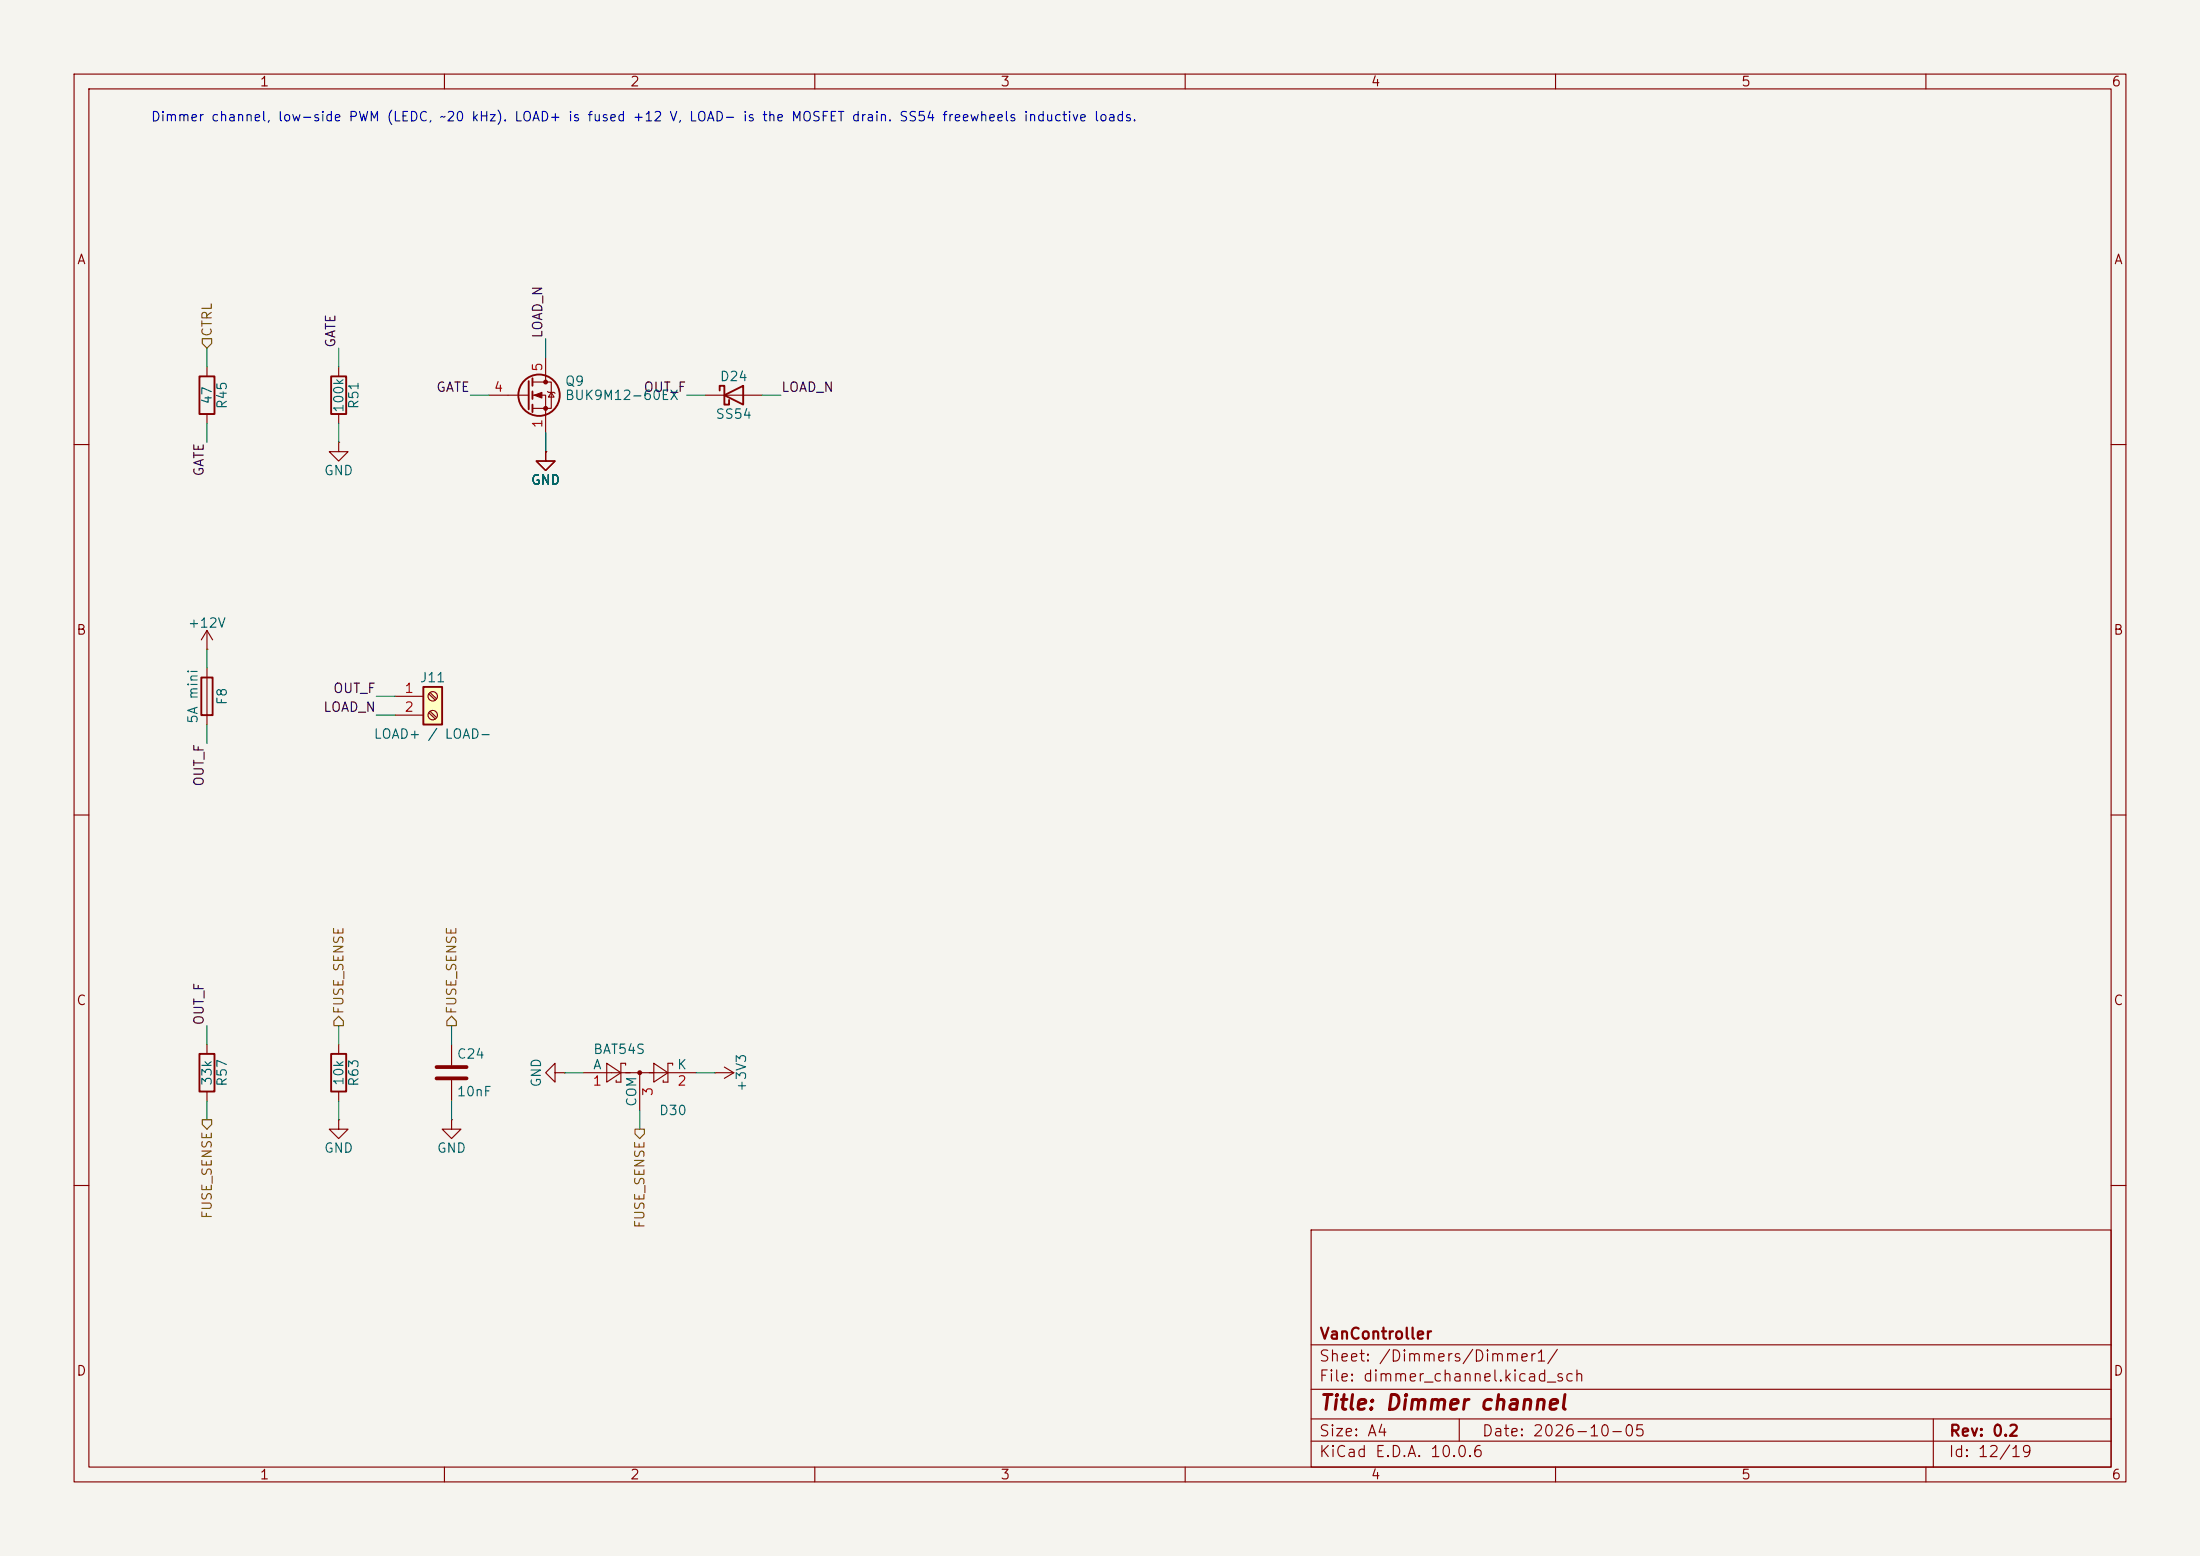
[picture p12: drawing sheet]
<svg xmlns="http://www.w3.org/2000/svg" width="297mm" height="210mm" viewBox="0 0 297 210" stroke-linecap="round" stroke-linejoin="round" font-family="sans-serif">
<path d="M0 0h297v210h-297z" fill="#f5f4ef" stroke="#f5f4ef" stroke-width=".14"/>
<g fill="none" stroke="#840000" stroke-width=".15">
<path d="M10 10h277v190h-277zM12 12h273v186h-273zM60 10v2M110 10v2M160 10v2M210 10v2M260 10v2M27.9 49.5v1.3M27.9 55.9v1.3M45.7 49.5v1.3M45.7 55.9v1.3M66 53.3h5.4"/>
<path d="M71.9 51.6h2.5v3.5h-2.5M71.9 53.3h1.8v5.1M73.7 48.3v3.3M73.9 52.8l.1 .2h.8l.1 .1M74.4 53l.4 .6h-.8zM10 60h2M73.7 61v1.2h1.2l-1.2 1.3-1.3-1.3h1.3M73.7 61h.1M285 60h2M27.9 87.6h.1M27.9 85.1l-.7 1.3M27.9 85.1l.8 1.3"/>
<path d="M27.9 85.1v2.5M27.9 90.2v7.6M10 110h2M285 110h2M27.9 141v1.2M27.9 147.3v1.3M45.7 151.1v1.3h1.3l-1.3 1.3-1.3-1.3h1.3M45.7 151.1h.1M45.7 141v1.2M45.7 147.3v1.3M61 151.1v1.3h1.2l-1.2 1.3-1.3-1.3h1.3M61 151.1h.1"/>
<path d="M61 141v2.8M61 145.8v2.8M74.9 144.8v-1.3l-1.2 1.3 1.2 1.3v-1.3h1.3M76.2 144.8h.1M78.7 144.8h15.3M81.9 143.5l1.9 1.3-1.9 1.3zM84.5 143.8v-.3h-.7v2.6h-.6v-.3M86.4 144.8v5.1M88.3 143.5l1.9 1.3-1.9 1.3zM90.8 143.8v-.3h-.6v2.6h-.7v-.3M96.5 144.8h.1M96.5 144.8h2.6"/>
<path d="M97.8 144l1.3 .8M99.1 144.8l-1.3 .7M10 160h2M177 166h108v32h-108zM285 160h2M60 198v2M110 198v2M160 198v2M177 194.5h108M177 191.5h108M177 187.5h108M177 181.5h108"/>
<path d="M197 191.5v3M210 198v2M260 198v2M261 191.5v6.5"/>
</g>
<g fill="none" stroke="#840000" stroke-width=".25">
<path d="M26.9 50.8h2.1v5.1h-2.1zM44.7 50.8h2v5.1h-2zM71.4 51.4v3.8M71.9 51.1v1M71.9 52.8v1M71.9 54.6v1M27.2 91.4h1.5v5.1h-1.5zM26.9 142.2h2.1v5.1h-2.1zM44.7 142.2h2v5.1h-2z"/>
<circle cx="72.8" cy="53.3" r="2.79"/>
</g>
<path d="M58.9 144h4.1M58.9 145.5h4.1" fill="none" stroke="#840000" stroke-width=".51"/>
<g fill="#840000" stroke="#840000" stroke-width=".15">
<path d="M72.1 53.3l1.1-.3v.7z"/>
<circle cx="86.4" cy="144.8" r=".25"/>
<circle cx="73.7" cy="51.6" r=".25"/>
<circle cx="73.7" cy="55.1" r=".25"/>
</g>
<path d="M57.1 92.7h2.6v5.1h-2.6z" fill="#ffffc2"/>
<path d="M97.2 52.7v-.6h.6v2.5h.6v-.6M97.8 53.3l2.5-1.2v2.5zM57.1 92.7h2.6v5.1h-2.6z" fill="none" stroke="#840000" stroke-width=".25"/>
<g fill="none" stroke="#840000" stroke-width=".15">
<path d="M45.7 59.7v1.3h1.3l-1.3 1.2-1.3-1.2h1.3M45.7 59.7h.1M95.2 53.3h7.7M73.7 61v1.2h1.2l-1.2 1.3-1.3-1.3h1.3M73.7 61h.1M53.3 94h3.8M53.3 96.5h3.8M57.9 93.6l.9 .9M57.9 96.2l.9 .8M58.1 93.5l.8 .8M58.1 96l.8 .9"/>
<circle cx="58.4" cy="96.5" r=".63"/>
<circle cx="58.4" cy="94" r=".63"/>
</g>
<path d="M27.3 45.7h1.3v.7l-.7 .6-.6-.6zM45.1 137.8l.6-.6 .7 .6v.6h-1.3zM61 137.2l.6 .6v.6h-1.3v-.6zM27.3 151.1h1.3v.7l-.7 .6-.6-.6zM85.7 152.4h1.3v.6l-.6 .7-.7-.7z" fill="none" stroke="#725600" stroke-width=".15"/>
<g fill="none" stroke="#009600" stroke-width=".15">
<path d="M27.9 47v2.5M27.9 57.2v2.5M45.7 47v2.5M45.7 57.2v2.5M63.5 53.3h2.5M73.7 45.7v2.6M73.7 58.4v2.6M92.7 53.3h2.5M102.9 53.3h2.5M27.9 87.6v2.6M27.9 97.8v2.5M50.8 96.5h2.5"/>
<path d="M50.8 94h2.5M27.9 138.4v2.6M45.7 138.4v2.6M61 138.4v2.6M27.9 148.6v2.5M45.7 148.6v2.5M61 148.6v2.5M76.2 144.8h2.5M86.4 149.9v2.5M94 144.8h2.5"/>
</g>
<text font-size="2" fill="#840000" x="178" y="190.8">Title: Dimmer channel</text>
<g font-size="1.5" fill="#840000">
<text x="178" y="184.1">Sheet: /Dimmers/Dimmer1/</text>
<text x="178" y="181.1">VanController</text>
<text x="178" y="186.8">File: dimmer_channel.kicad_sch</text>
<text x="178" y="197">KiCad E.D.A. 10.0.6</text>
<text x="178" y="194.2">Size: A4</text>
<text x="200" y="194.2">Date: 2026-10-05</text>
<text x="263" y="197">Id: 12/19</text>
<text x="263" y="194.2">Rev: 0.2</text>
</g>
<g font-size="1.3" fill="#840000">
<text x="35" y="12">1</text>
<text x="85" y="12">2</text>
<text x="135" y="12">3</text>
<text x="185" y="12">4</text>
<text x="235" y="12">5</text>
<text x="285" y="12">6</text>
<text x="10.3" y="36">A</text>
<text x="285.3" y="36">A</text>
<text x="10.2" y="86">B</text>
<text x="285.2" y="86">B</text>
<text x="10.2" y="136">C</text>
<text x="285.2" y="136">C</text>
<text x="10.2" y="186">D</text>
<text x="285.2" y="186">D</text>
<text x="35" y="200">1</text>
<text x="85" y="200">2</text>
<text x="135" y="200">3</text>
<text x="185" y="200">4</text>
<text x="235" y="200">5</text>
<text x="285" y="200">6</text>
</g>
<text font-size="1.3" fill="#0000c2" x="20.3" y="16.7">Dimmer channel, low-side PWM (LEDC, ~20 kHz). LOAD+ is fused +12 V, LOAD- is the MOSFET drain. SS54 freewheels inductive loads.</text>
<g font-size="1.3" fill="#725600">
<text x="28.9" y="45.6" transform="rotate(-90 28.9 45.6)">CTRL</text>
<text x="46.7" y="137" transform="rotate(-90 46.7 137)">FUSE_SENSE</text>
<text x="61.9" y="137" transform="rotate(-90 61.9 137)">FUSE_SENSE</text>
<text x="28.9" y="164.6" transform="rotate(-90 28.9 164.6)">FUSE_SENSE</text>
<text x="87.3" y="165.9" transform="rotate(-90 87.3 165.9)">FUSE_SENSE</text>
</g>
<g font-size="1.3" fill="#0f0f0f">
<text x="45.6" y="47" transform="rotate(-90 45.6 47)">GATE</text>
<text x="73.5" y="45.7" transform="rotate(-90 73.5 45.7)">LOAD_N</text>
<text x="58.8" y="53.2">GATE</text>
<text x="86.8" y="53.2">OUT_F</text>
<text x="105.4" y="53.2">LOAD_N</text>
<text x="27.8" y="64.4" transform="rotate(-90 27.8 64.4)">GATE</text>
<text x="44.9" y="93.9">OUT_F</text>
<text x="43.6" y="96.4">LOAD_N</text>
<text x="27.8" y="106.2" transform="rotate(-90 27.8 106.2)">OUT_F</text>
<text x="27.8" y="138.5" transform="rotate(-90 27.8 138.5)">OUT_F</text>
</g>
<g font-size="1.3" fill="#a90000">
<text x="66.6" y="53.2">4</text>
<text x="73.5" y="50.3" transform="rotate(-90 73.5 50.3)">5</text>
<text x="73.5" y="57.9" transform="rotate(-90 73.5 57.9)">1</text>
<text x="54.5" y="93.8">1</text>
<text x="54.5" y="96.4">2</text>
<text x="79.9" y="146.8">1</text>
<text x="88.4" y="148.1" transform="rotate(-90 88.4 148.1)">3</text>
<text x="91.3" y="146.8">2</text>
</g>
<g font-size="1.3" fill="#006464">
<text x="76.2" y="52.4">Q9</text>
<text x="97.1" y="51.8">D24</text>
<text x="28.9" y="54.7" transform="rotate(-90 28.9 54.7)">47</text>
<text x="30.9" y="55.3" transform="rotate(-90 30.9 55.3)">R45</text>
<text x="46.7" y="55.8" transform="rotate(-90 46.7 55.8)">100k</text>
<text x="48.7" y="55.3" transform="rotate(-90 48.7 55.3)">R51</text>
<text x="76.2" y="54.3">BUK9M12-60EX</text>
<text x="96.5" y="56.8">SS54</text>
<text x="43.7" y="64.5">GND</text>
<text x="71.6" y="65.7">GND</text>
<text x="25.3" y="85">+12V</text>
<text x="30.9" y="95.3" transform="rotate(-90 30.9 95.3)">F8</text>
<text x="56.6" y="92.4">J11</text>
<text x="27" y="97.8" transform="rotate(-90 27 97.8)">5A mini</text>
<text x="50.4" y="100">LOAD+ / LOAD-</text>
<text x="61.6" y="143.2">C24</text>
<text x="80" y="142.6">BAT54S</text>
<text x="28.9" y="146.6" transform="rotate(-90 28.9 146.6)">33k</text>
<text x="30.9" y="146.8" transform="rotate(-90 30.9 146.8)">R57</text>
<text x="46.7" y="146.6" transform="rotate(-90 46.7 146.6)">10k</text>
<text x="48.7" y="146.8" transform="rotate(-90 48.7 146.8)">R63</text>
<text x="61.6" y="148.3">10nF</text>
<text x="73.4" y="146.8" transform="rotate(-90 73.4 146.8)">GND</text>
<text x="80" y="144.6">A</text>
<text x="86.2" y="149.5" transform="rotate(-90 86.2 149.5)">COM</text>
<text x="91.3" y="144.6">K</text>
<text x="101" y="147.4" transform="rotate(-90 101 147.4)">+3V3</text>
<text x="43.7" y="155.9">GND</text>
<text x="58.9" y="155.9">GND</text>
<text x="88.9" y="150.8">D30</text>
</g>
</svg>
